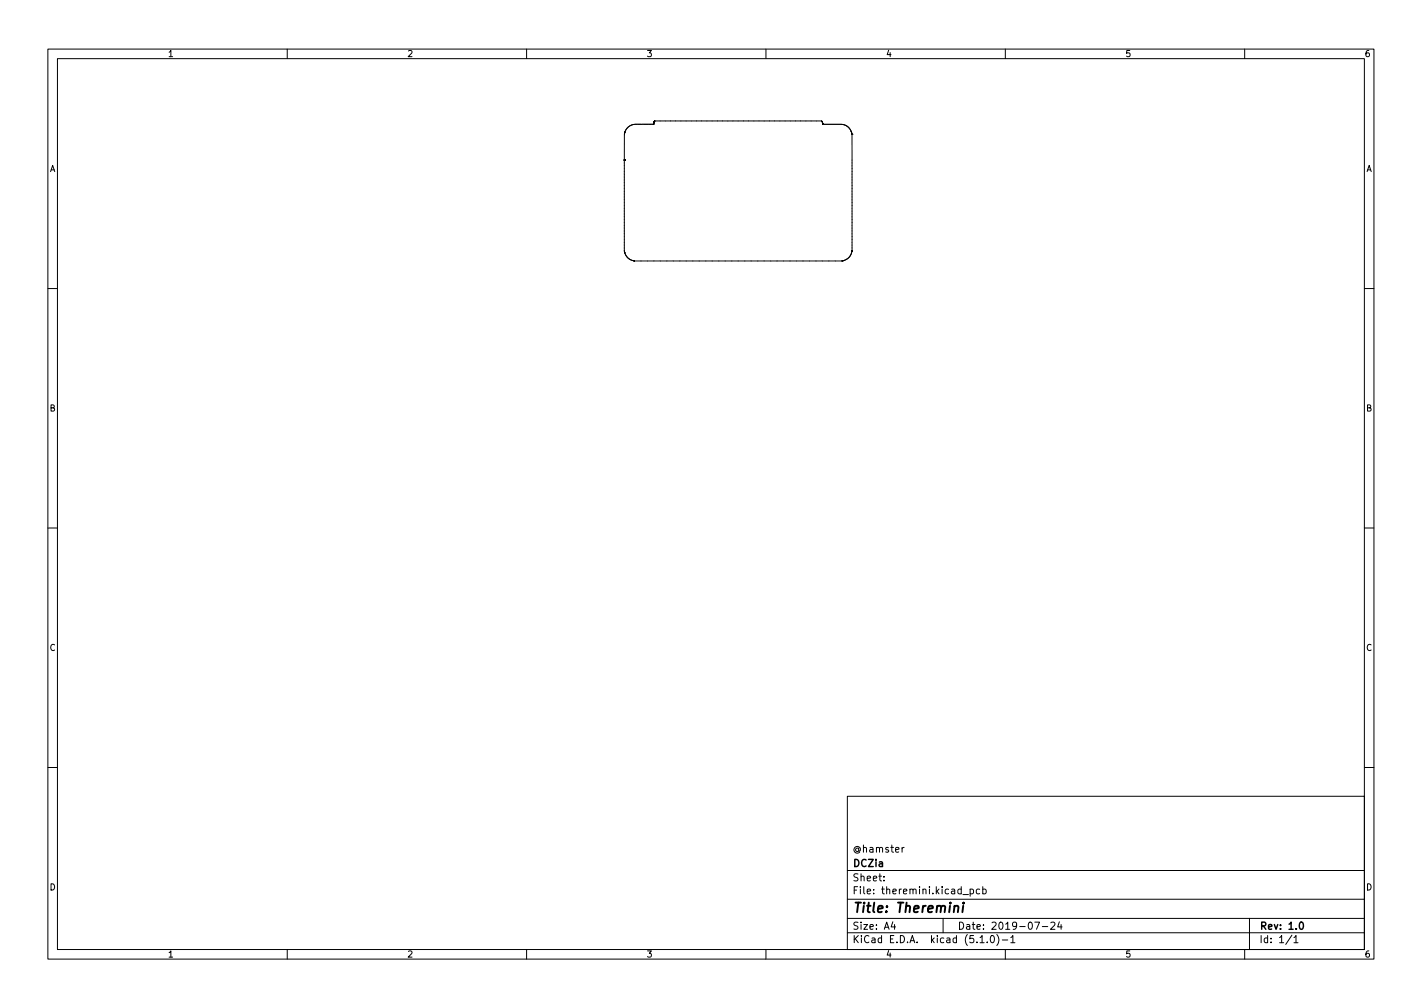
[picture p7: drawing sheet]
<svg xmlns="http://www.w3.org/2000/svg" width="297mm" height="210mm" viewBox="0 0 297 210" stroke-linecap="round" stroke-linejoin="round" font-family="sans-serif">
<g fill="none" stroke="#000" stroke-width=".21">
<path d="M10 10.2h277v190.1h-277zM12 12.2h273v186.1h-273zM60 10.2v2M110 10.2v2M160 10.2v2M210 10.2v2M260 10.2v2M130.4 33.4h.1M130.4 33.4v19M130.4 28v5.4M130.4 27.9v.1M130.5 27.8v.1"/>
<path d="M130.5 27.8l-.1 .2M130.5 27.8h.1M130.5 27.7v.1M130.5 27.7h.1M130.5 27.6v.1M130.5 27.6h.1M130.6 27.5l-.1 .1M130.6 27.5h.1M136.6 25.8h.1M136.6 25.7v.1M136.6 25.7h.1M136.6 25.9h.1"/>
<path d="M136.6 25.6v.1M136.6 25.6h.1M136.6 25.9l-4.4 .1-1 .6-.6 .9M136.6 25.5v.1M136.6 25.5h.1M136.6 25.4h.1M136.6 25.4v.1M136.7 25.4l-.1 .1M136.7 25.4h-.1M136.7 25.4h.1M136.7 25.3v.1M136.8 25.3h-.1"/>
<path d="M136.8 25.3h.1M136.8 25.3h34.8M171.6 25.3h.1M171.7 25.3h.1M171.7 25.3v.1M171.7 25.4h.1M171.8 25.5h.1M171.8 25.5v.1M171.8 25.6h.1M171.8 26h4.4l1 .5 .6 .9M171.8 25.9v.1M171.8 25.9h.1"/>
<path d="M171.8 25.7h.1M171.8 25.8v.1M171.8 25.7v.1M171.8 25.8h.1M177.8 27.4h.1M177.8 27.4v.1M177.8 27.5h.1M177.8 27.5v.1M177.9 27.6h.1M177.9 27.6v.1M177.9 27.7h.1M177.9 27.7l.1 .3"/>
<path d="M178 28h.1M178 28v24.4M130.4 52.4h.1M130.4 52.4v.1M130.4 52.5l.1 .2M130.5 52.7h.1M130.5 52.8h.1M130.5 52.8l.8 1.1 1.2 .6M132.5 54.5h.1M175.9 54.5h-43.4M176 54.5h-.1M176 54.5h.1"/>
<path d="M176.2 54.4l-.2 .1M176.2 54.4h.1M176.3 54.4h-.1M176.3 54.4h.1M176.4 54.4h-.1M178 52.4l-.6 1.2-1 .8M178 52.4h.1M10 60.2h2M285 60.2h2M10 110.2h2M285 110.2h2M10 160.2h2"/>
<path d="M177 166.3h108v32h-108zM188.4 176.9v1M188.9 176.9l-.5 .3M285 160.2h2M60 198.3v2M110 198.3v2M160 198.3v2M177 194.8h108M177 191.8h108M177 187.8h108M177 181.8h108M184.6 183.8v.1"/>
<path d="M184.6 183v.1M186.5 192.5l-.4 1h1M186.9 193v1M197 191.8v3M201.1 186.8h1.2M202.6 185.7l.5-.1 .3 .3-.2 .7h-.6M202.6 185.6v1.5M204.6 185.7l-.4-.1-.3 .3 .2 .7h.5M204.7 195.8l.4-.5v1.5M204.7 196.8h.9M205.3 185.7l.4-.1 .3 .3-.1 .7h-.6M205.3 185.1v1.5"/>
<path d="M206.2 196.7v.1M207 195.5l.2-.2a.8 .8 0 0 1 .5 .8 .8 .8 0 0 1-.5 .7l-.2-.1-.1-.4zM208.2 195.1a1.72 1.72 0 0 1 0 2.3M209.4 196.3h1.1M210 198.3v2M211.1 195.8l.5-.5v1.5M211.1 196.8h.9M216.1 192.5h1l-.6 1.5M217.7 193.5h1.2M219.5 192.7l.6-.2 .3 .5-1 1h1M221.3 192.5l-.4 1h1M221.6 193v1"/>
<path d="M260 198.3v2M261 191.8v6.5M269.9 195.3l-1.3 1.9M270.3 195.8l.4-.5v1.5M270.3 196.8h.8"/>
</g>
<path d="M271.6 192.6l.2-.1a.8 .8 0 0 1 .5 .8 .8 .8 0 0 1-.5 .7 1 1 0 0 1-.2-1.4z" fill="none" stroke="#000" stroke-width=".3"/>
<path d="M199.4 189.3l.3-.2 .4 .1v1.3M201.2 189.1l-.2 1.4M201.3 188.5v.2" fill="none" stroke="#000" stroke-width=".4"/>
<text font-size="2.8" x="178" y="190.6">Title: Theremini</text>
<g font-size="2.1">
<text x="178" y="178">@hamster</text>
<text x="178" y="184">Sheet:</text>
<text x="178" y="181">DCZia</text>
<text x="178" y="186.7">File: theremini.kicad_pcb</text>
<text x="178" y="196.9">KiCad E.D.A. kicad (5.1.0)-1</text>
<text x="178" y="194.1">Size: A4</text>
<text x="200" y="194.1">Date: 2019-07-24</text>
<text x="263" y="194.1">Rev: 1.0</text>
<text x="263" y="196.9">Id: 1/1</text>
</g>
<g font-size="1.8">
<text x="35" y="11.9">1</text>
<text x="85" y="11.9">2</text>
<text x="135" y="11.9">3</text>
<text x="185" y="11.9">4</text>
<text x="235" y="11.9">5</text>
<text x="285" y="11.9">6</text>
<text x="10.3" y="35.9">A</text>
<text x="285.3" y="35.9">A</text>
<text x="10.3" y="85.9">B</text>
<text x="285.3" y="85.9">B</text>
<text x="10.3" y="135.9">C</text>
<text x="285.3" y="135.9">C</text>
<text x="10.3" y="185.9">D</text>
<text x="285.3" y="185.9">D</text>
<text x="35" y="199.9">1</text>
<text x="85" y="199.9">2</text>
<text x="135" y="199.9">3</text>
<text x="185" y="199.9">4</text>
<text x="235" y="199.9">5</text>
<text x="285" y="199.9">6</text>
</g>
</svg>
